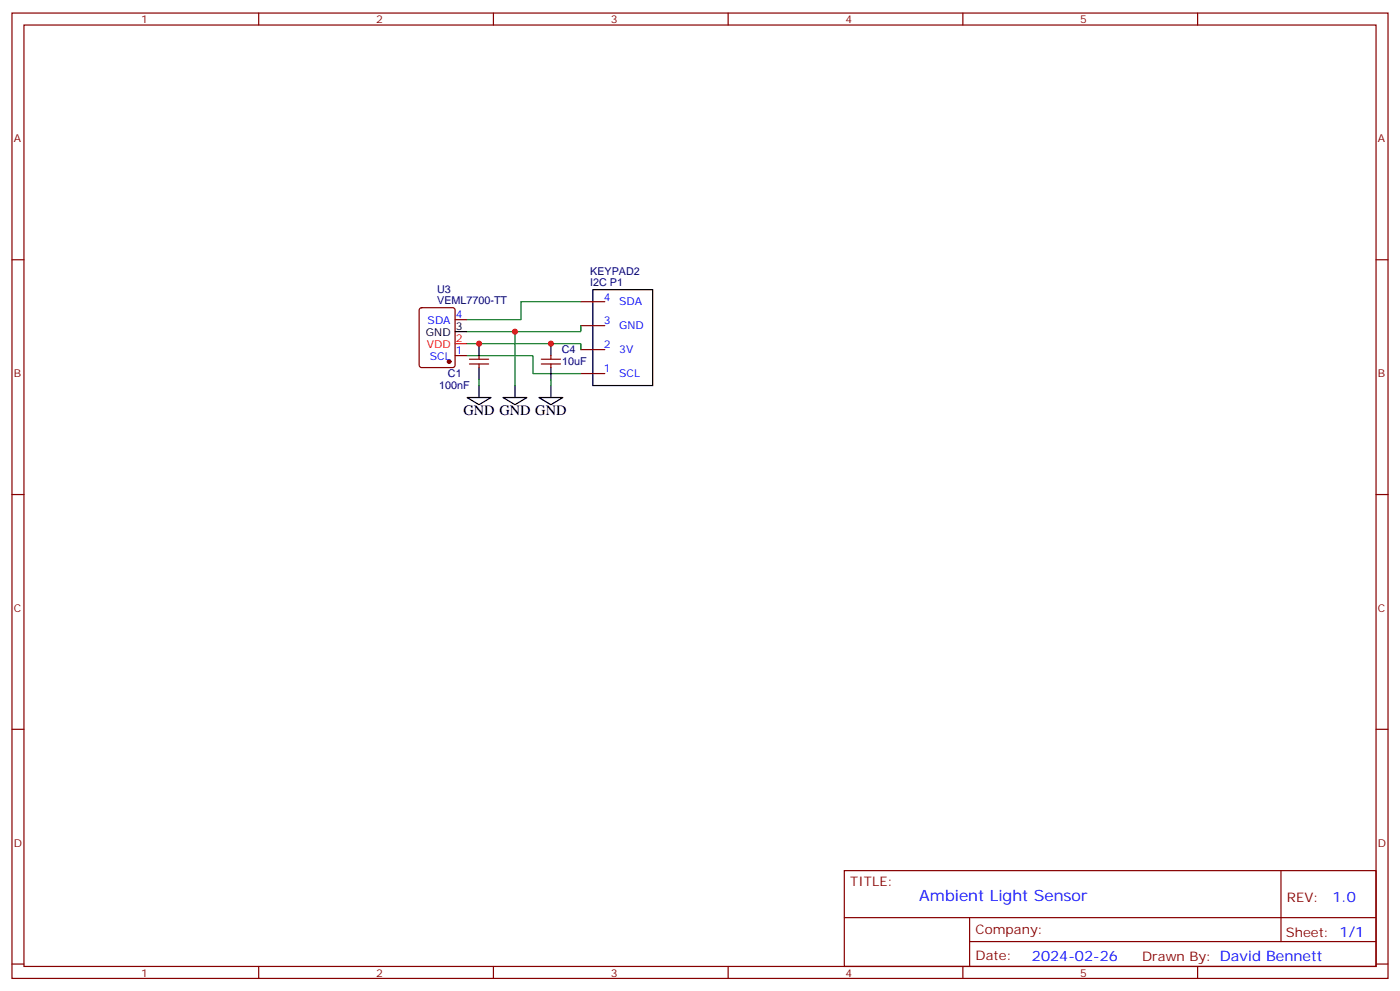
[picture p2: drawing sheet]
<svg xmlns="http://www.w3.org/2000/svg" width="412mm" height="292mm" viewBox="0 0 412 292" stroke-linecap="round" stroke-linejoin="round" font-family="sans-serif">
<g fill="none" stroke="#870000" stroke-width=".35">
<path d="M3.5 3.8h405.4v284.4h-405.4zM7.1 7.4h398.2v277.3h-398.2zM76.2 3.8v3.6M145.3 3.8v3.6M214.5 3.8v3.6M283.6 3.8v3.6M352.8 3.8v3.6M3.5 76.5h3.6M405.3 76.5h3.6M123.7 90.8l.5-.2h9.1l.7 .5 .1 16.5-.5 .6-9.4 .1-.7-.5v-16.5zM134.1 94.2h3.5M171.1 88.9h7.1"/>
<path d="M171.1 95.9h7.1M134.1 104.7h3.5M138.3 107.2h5.6M138.3 105.8h5.6M141.1 104.7v1.1M141.1 107.2v1.1M159.5 107.2h5.6M159.5 105.8h5.6M162.3 104.7v1.1M162.3 107.2v1.1M171.1 103h7.1M171.1 110h7.1"/>
<path d="M3.5 145.7h3.6M405.3 145.7h3.6M3.5 214.8h3.6M405.3 214.8h3.6M248.7 256.4h156.6v28.3h-156.6zM377.3 256.5v20.8M248.7 270.3h156.5M285.6 277.3h119.6M285.6 270.3v14.1M3.5 284h3.6M76.2 284.7v3.5M145.3 284.7v3.5"/>
<path d="M214.5 284.7v3.5M283.6 284.7v3.5M352.8 284.7v3.5M405.3 284h3.6"/>
</g>
<circle cx="132.3" cy="106.5" r=".53" fill="#870000" stroke="#870000" stroke-width=".35"/>
<path d="M134.1 101.2h3.5" fill="none" stroke="#f00" stroke-width=".35"/>
<path d="M134.1 97.7h3.5M174.6 85.3h17.7v28.3h-17.7zM137.6 117.1h7l-3.5 2.1zM141.1 101.2v3.5M141.1 108.3v3.5M141.1 113.6v3.5M148.2 117.1h7l-3.5 2.1zM151.7 113.6v3.5M158.7 117.1h7.1l-3.5 2.1zM162.3 101.2v3.5M162.3 108.3v3.5M162.3 113.6v3.5" fill="none" stroke="#000" stroke-width=".35"/>
<path d="M151.7 97.7v15.9M171.1 88.9h-17.6v5.3h-15.9M171.1 95.9v1.8h-33.5M137.6 101.2h33.5v1.8M137.6 104.7h19.4v5.3h14.1M141.1 111.8v1.8M162.3 111.8v1.8" fill="none" stroke="#008700" stroke-width=".35"/>
<g fill="#c00">
<circle cx="162.3" cy="101.2" r=".88"/>
<circle cx="141.1" cy="101.2" r=".88"/>
<circle cx="151.7" cy="97.7" r=".88"/>
</g>
<text font-size="4.6" fill="#00f" x="270.8" y="265.5">Ambient Light Sensor</text>
<text font-size="4.2" x="136.5" y="122.4">GND GND GND</text>
<g font-size="4.2" fill="#00f">
<text x="392.5" y="265.7">1.0</text>
<text x="304" y="283.1">2024-02-26</text>
</g>
<g font-size="3.9" fill="#800">
<text x="250.5" y="261">TITLE:</text>
<text x="379.1" y="265.7">REV:</text>
<text x="287.4" y="275.2">Company:</text>
<text x="378.7" y="275.8">Sheet: 1/1</text>
<text x="287.4" y="282.9">Date:</text>
<text x="336.4" y="283">Drawn By: David Bennett</text>
</g>
<g font-size="3.2" fill="#800">
<text x="41.6" y="6.8">1</text>
<text x="110.8" y="6.8">2</text>
<text x="179.9" y="6.8">3</text>
<text x="249.1" y="6.8">4</text>
<text x="318.2" y="6.8">5</text>
<text x="4.1" y="41.9">A</text>
<text x="405.9" y="41.9">A</text>
<text x="4.1" y="111.1">B</text>
<text x="405.9" y="111.1">B</text>
<text x="4.1" y="180.2">C</text>
<text x="405.9" y="180.2">C</text>
<text x="4.1" y="249.4">D</text>
<text x="405.9" y="249.4">D</text>
<text x="41.6" y="287.7">1</text>
<text x="110.8" y="287.7">2</text>
<text x="179.9" y="287.7">3</text>
<text x="249.1" y="287.7">4</text>
<text x="318.2" y="287.7">5</text>
</g>
<g font-size="3.2" fill="#000080">
<text x="173.9" y="81.1">KEYPAD2</text>
<text x="128.8" y="89.6">VEML7700-TT</text>
<text x="128.8" y="86.3">U3</text>
<text x="173.9" y="84.3">I2C P1</text>
<text x="165.5" y="104.1">C4</text>
<text x="165.6" y="107.6">10uF</text>
<text x="131.9" y="111.2">C1</text>
<text x="129.4" y="114.7">100nF</text>
</g>
<g font-size="3.2" fill="#00f">
<text x="177.9" y="88.5">4</text>
<text x="182.4" y="89.9">SDA</text>
<text x="126" y="95.6">SDA</text>
<text x="134.2" y="93.8">4</text>
<text x="177.9" y="95.6">3</text>
<text x="182.4" y="97">GND</text>
<text x="126.6" y="106.2">SCL</text>
<text x="134.2" y="104.4">1</text>
<text x="177.9" y="102.6">2</text>
<text x="182.4" y="104">3V</text>
<text x="177.9" y="109.7">1</text>
<text x="182.4" y="111.1">SCL</text>
</g>
<g font-size="3.2">
<text x="125.5" y="99.1">GND</text>
<text x="134.2" y="97.3">3</text>
</g>
<g font-size="3.2" fill="#f00">
<text x="134.2" y="100.9">2</text>
<text x="125.7" y="102.6">VDD</text>
</g>
</svg>
